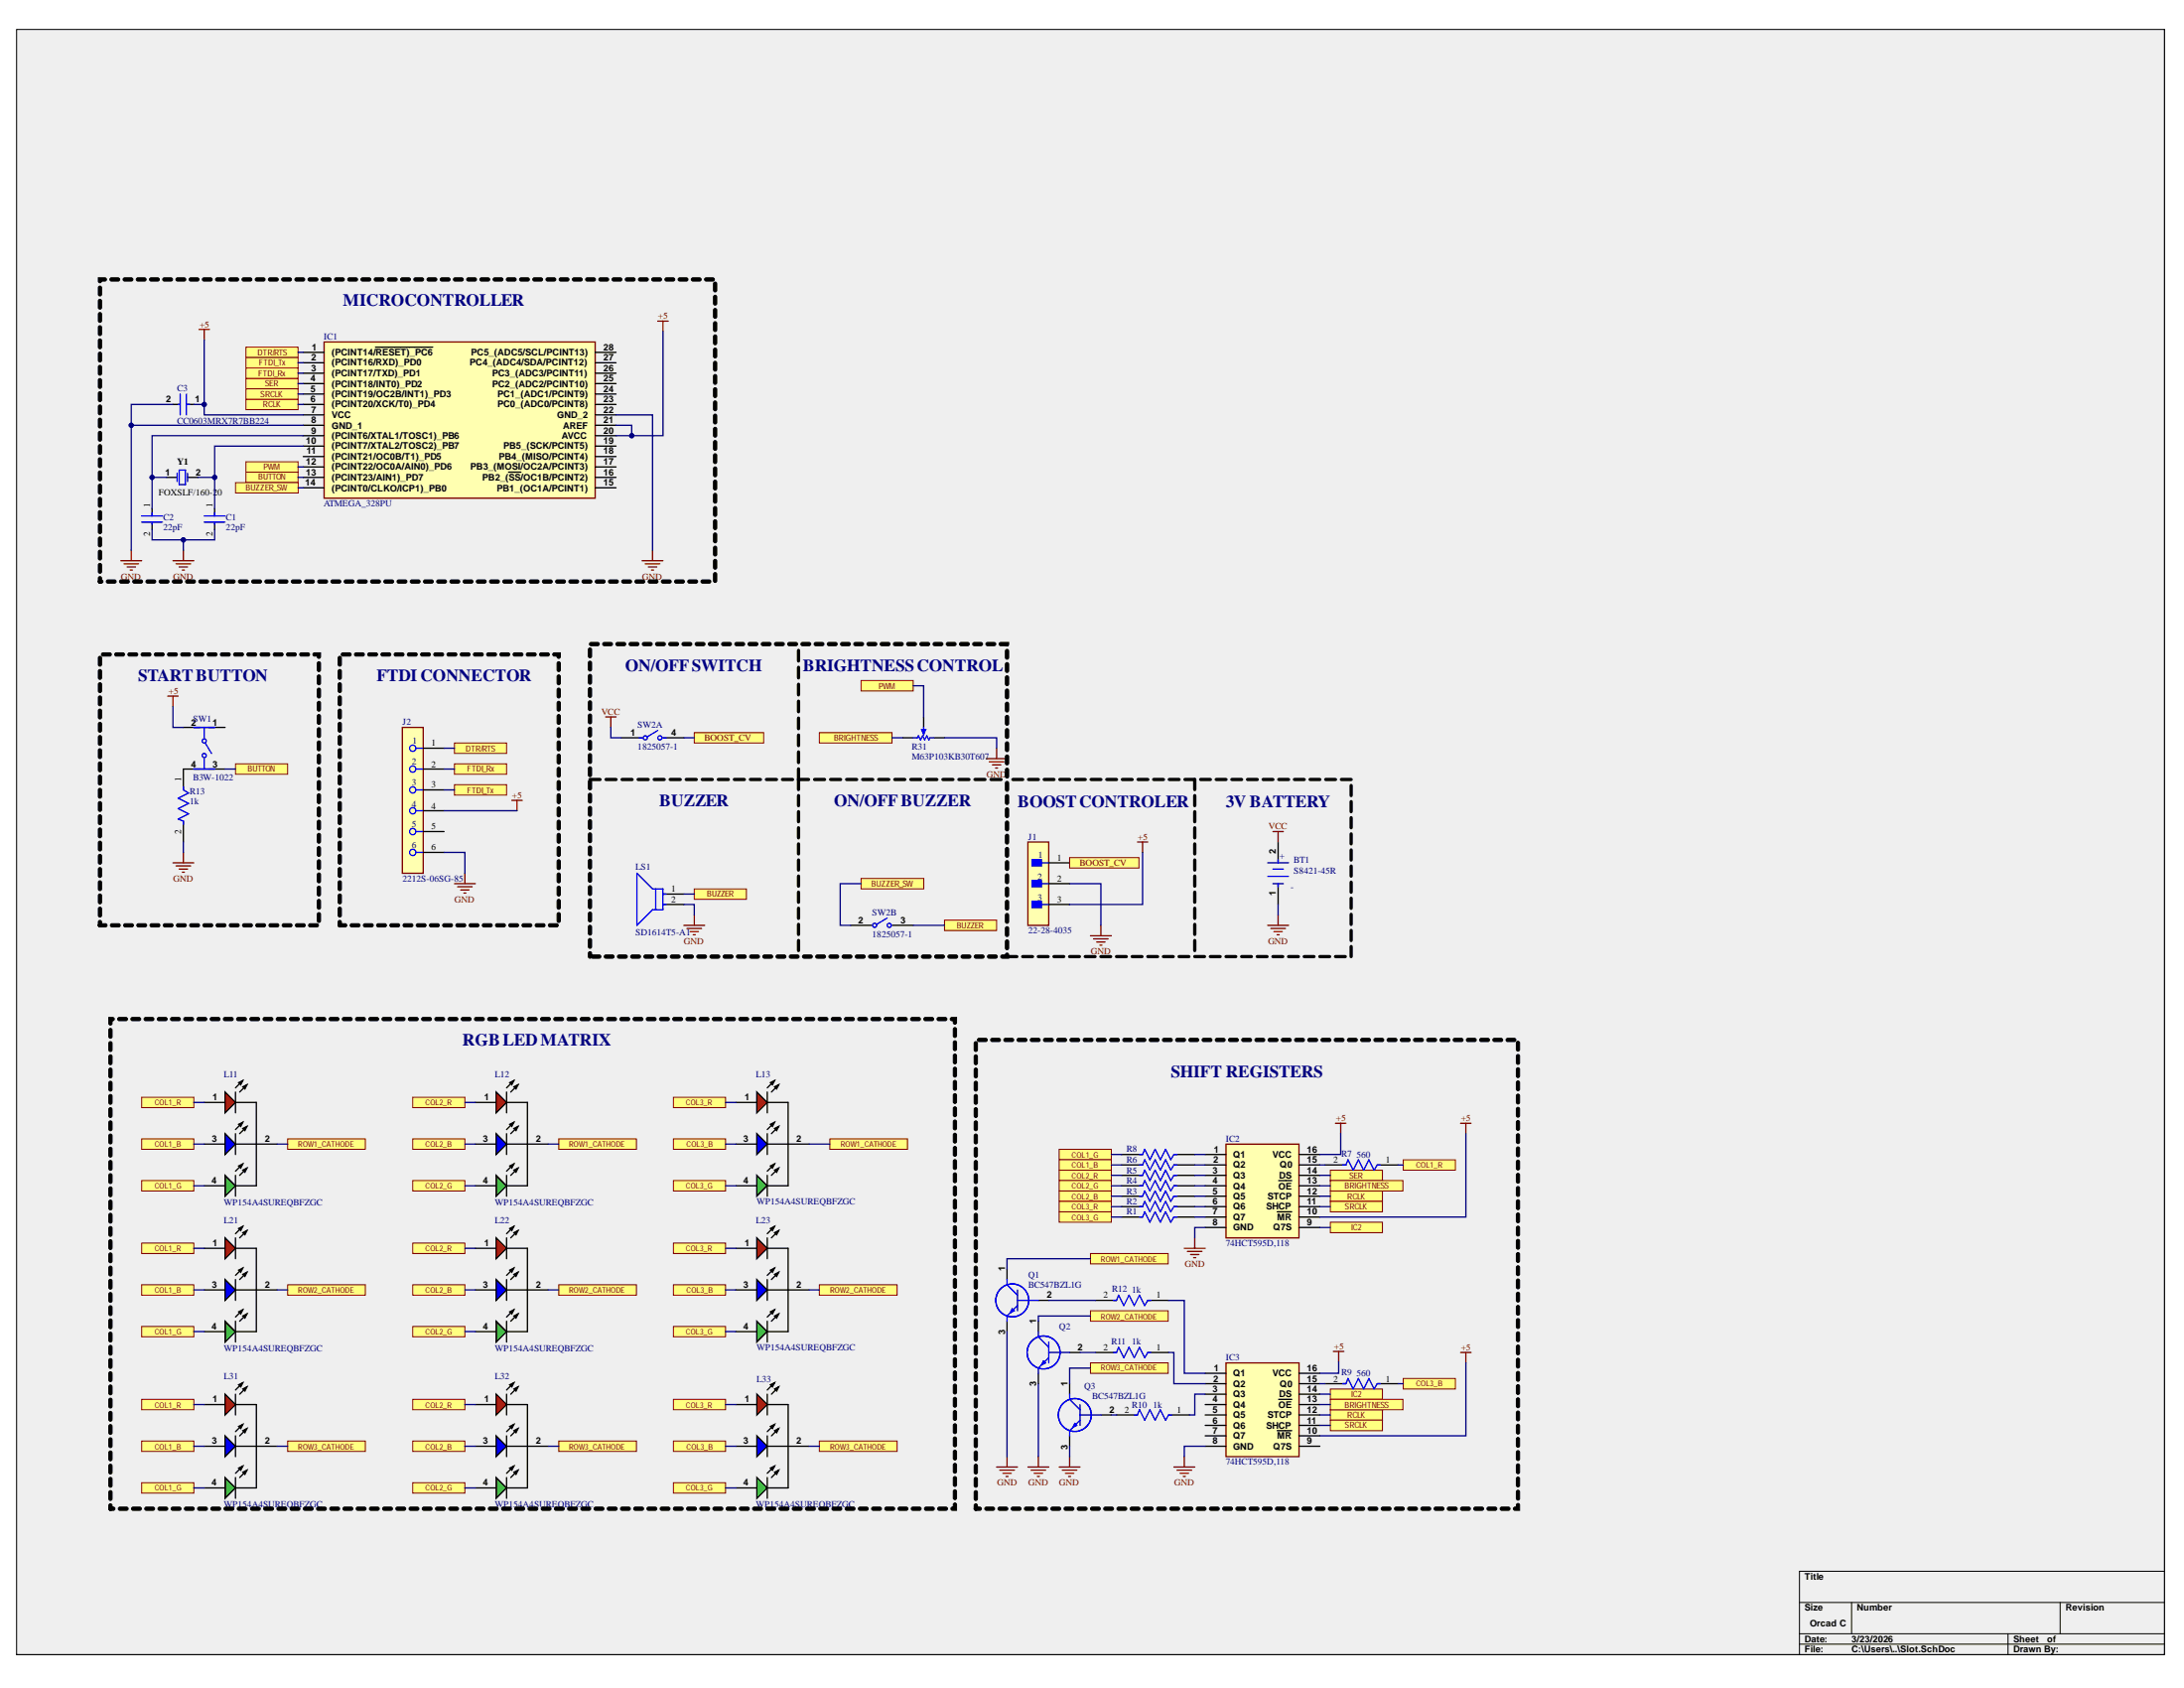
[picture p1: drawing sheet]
# Altium project Slot.PrjPcb
1 sheet, 39 parts. Net scope: flat (ports and power ports of the same name join across sheets).
Board file: Slot.PcbDoc

## Sheet Slot.SchDoc
size OrCAD C; SheetNumber: 1; SheetTotal: 1

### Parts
BT1  S8421-45R  [FP-S8421-45R-MFG]
C1  22pF  [FP-K221K15X7RF5TL2-MFG]
C2  22pF  [FP-K221K15X7RF5TL2-MFG]
C3  CC0603MRX7R7BB224  [FP-CC0603-DA-MFG]
IC1  ATMEGA_328PU  [DIP794W56P254L3486H508Q28N]
IC2  74HCT595D,118  [SOIC127P600X175-16N]
IC3  74HCT595D,118  [SOIC127P600X175-16N]
J1  22-28-4035  [FP-22-28-4035-MFG]
J2  2212S-06SG-85  [FP-2212S-06SG-85-MFG]
L11  WP154A4SUREQBFZGC  [KING-WP154A4SUREQBFZGC_V]
L12  WP154A4SUREQBFZGC  [KING-WP154A4SUREQBFZGC_V]
L13  WP154A4SUREQBFZGC  [KING-WP154A4SUREQBFZGC_V]
L21  WP154A4SUREQBFZGC  [KING-WP154A4SUREQBFZGC_V]
L22  WP154A4SUREQBFZGC  [KING-WP154A4SUREQBFZGC_V]
L23  WP154A4SUREQBFZGC  [KING-WP154A4SUREQBFZGC_V]
L31  WP154A4SUREQBFZGC  [KING-WP154A4SUREQBFZGC_V]
L32  WP154A4SUREQBFZGC  [KING-WP154A4SUREQBFZGC_V]
L33  WP154A4SUREQBFZGC  [KING-WP154A4SUREQBFZGC_V]
LS1  SD1614T5-A1  [FP-SD1614T5-A1-MFG]
Q1  BC547BZL1G  [BC547BZL1G]
Q2  BC547BZL1G  [BC547BZL1G]  (value not drawn)
Q3  BC547BZL1G  [BC547BZL1G]
R1  560  [RESC1608X55N]  (value not drawn)
R2  560  [RESC1608X55N]  (value not drawn)
R3  560  [RESC1608X55N]  (value not drawn)
R4  560  [RESC1608X55N]  (value not drawn)
R5  560  [RESC1608X55N]  (value not drawn)
R6  560  [RESC1608X55N]  (value not drawn)
R7  560  [RESC1608X55N]
R8  560  [RESC1608X55N]  (value not drawn)
R9  560  [RESC1608X55N]
R10  1k  [RESC1608X55N]
R11  1k  [RESC1608X55N]
R12  1k  [RESC1608X55N]
R13  1k  [RESC1608X55N]
R31  M63P103KB30T607  [VISH-M63P103KB30T607]
SW1  B3W-1022  [FP-B3W-1022-MFG]
SW2  1825057-1  [FP-1825057-1-MFG]  (parts A,B of 2)
Y1  FOXSLF/160-20  [FOX-FOXSLF160-20]

### Blocks framed on the sheet
MICROCONTROLLER: C1-C3 IC1 Y1
START BUTTON: R13 SW1
FTDI CONNECTOR: J2
RGB LED MATRIX: L11-L13 L21-L23 L31-L33
SHIFT REGISTERS: IC2 IC3 Q1-Q3 R1-R12

### Ports
BOOST_CV (see Slot[4B]), BOOST_CV (see Slot[5C]), BRIGHTNESS (see Slot[3A], Slot[3B]), BRIGHTNESS (see Slot[3A], Slot[4C]), BRIGHTNESS (see Slot[3B], Slot[4C]), BUTTON (see Slot[6C]), BUZZER (see Slot[4B]), BUZZER (see Slot[5B]), BUZZER_SW (see Slot[4B]), BUZZER_SW (see Slot[6C]), COL1_B (see Slot[4B], Slot[6A]), COL1_B (see Slot[4B], Slot[6A], Slot[6B]), COL1_B (see Slot[6A], Slot[6B]), COL1_G (see Slot[4B], Slot[6A]), COL1_G (see Slot[4B], Slot[6A], Slot[6B]), COL1_G (see Slot[6A], Slot[6B]), COL1_R (see Slot[3B], Slot[6A]), COL1_R (see Slot[3B], Slot[6A], Slot[6B]), COL1_R (see Slot[6A], Slot[6B]), COL2_B (see Slot[4B], Slot[5A]), COL2_B (see Slot[4B], Slot[5A], Slot[5B]), COL2_B (see Slot[5A], Slot[5B]), COL2_G (see Slot[4B], Slot[5A]), COL2_G (see Slot[4B], Slot[5A], Slot[5B]), COL2_G (see Slot[5A], Slot[5B]), COL2_R (see Slot[4B], Slot[5A]), COL2_R (see Slot[4B], Slot[5A], Slot[5B]), COL2_R (see Slot[5A], Slot[5B]), COL3_B (see Slot[3A], Slot[5A]), COL3_B (see Slot[3A], Slot[5A], Slot[5B]), COL3_B (see Slot[5A], Slot[5B]), COL3_G (see Slot[4B], Slot[5A]), COL3_G (see Slot[4B], Slot[5A], Slot[5B]), COL3_G (see Slot[5A], Slot[5B]), COL3_R (see Slot[4B], Slot[5A]), COL3_R (see Slot[4B], Slot[5A], Slot[5B]), COL3_R (see Slot[5A], Slot[5B]), DTR/RTS (see Slot[5C]), DTR/RTS (see Slot[6D]), FTDI_Rx (see Slot[5C]), FTDI_Rx (see Slot[6D]), FTDI_Tx (see Slot[5C]), FTDI_Tx (see Slot[6D]), IC2 (see Slot[3A]), IC2 (see Slot[3B]), PWM (see Slot[4C]), PWM (see Slot[6C]), RCLK (see Slot[3A], Slot[3B]), RCLK (see Slot[3A], Slot[6D]), RCLK (see Slot[3B], Slot[6D]), ROW1_CATHODE (see Slot[4A], Slot[4B], Slot[5B]), ROW1_CATHODE (see Slot[4A], Slot[4B], Slot[6B]), ROW1_CATHODE (see Slot[4A], Slot[5B], Slot[6B]), ROW1_CATHODE (see Slot[4B], Slot[5B], Slot[6B]), ROW2_CATHODE (see Slot[4A], Slot[5A]), ROW2_CATHODE (see Slot[4A], Slot[5A], Slot[6A]), ROW2_CATHODE (see Slot[4A], Slot[6A]), ROW3_CATHODE (see Slot[4A], Slot[5A]), ROW3_CATHODE (see Slot[4A], Slot[5A], Slot[6A]), ROW3_CATHODE (see Slot[4A], Slot[6A]), SER (see Slot[3B]), SER (see Slot[6D]), SRCLK (see Slot[3A], Slot[3B]), SRCLK (see Slot[3A], Slot[6D]), SRCLK (see Slot[3B], Slot[6D])

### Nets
+5: C3.1 IC1.7(VCC) IC1.20(AVCC) IC1.21(AREF) IC2.10(~{MR}) IC2.16(VCC) IC3.10(~{MR}) IC3.16(VCC) J1.3 J2.4 SW1.2
GND: BT1.1(C) C1.2 C2.2 C3.2 IC1.8(GND_1) IC1.22(GND_2) IC2.8(GND) IC3.8(GND) J1.2 J2.6 LS1.2(A) Q1.3(E) Q2.3(E) Q3.3(E) R13.2 R31.1(CCW)
VCC: BT1.2(A) SW2.1
NetC1_1: C1.1 IC1.10((PCINT7/XTAL2/TOSC2)_PB7) Y1.2
NetC2_1: C2.1 IC1.9((PCINT6/XTAL1/TOSC1)_PB6) Y1.1
NetIC1_1: IC1.1((PCINT14/~{RESET)_PC6}) J2.1 ; port DTR/RTS
NetIC1_2: IC1.2((PCINT16/RXD)_PD0) J2.3 ; port FTDI_Tx
NetIC1_3: IC1.3((PCINT17/TXD)_PD1) J2.2 ; port FTDI_Rx
NetIC1_4: IC1.4((PCINT18/INT0)_PD2) IC2.14(DS) ; port SER
NetIC1_5: IC1.5((PCINT19/OC2B/INT1)_PD3) IC2.11(SHCP) IC3.11(SHCP) ; port SRCLK
NetIC1_6: IC1.6((PCINT20/XCK/T0)_PD4) IC2.12(STCP) IC3.12(STCP) ; port RCLK
NetIC1_12: IC1.12((PCINT22/OC0A/AIN0)_PD6) R31.2(S) ; port PWM
NetIC1_13: IC1.13((PCINT23/AIN1)_PD7) SW1.3 ; port BUTTON
NetIC1_14: IC1.14((PCINT0/CLKO/ICP1)_PB0) SW2.2 ; port BUZZER_SW
NetIC2_1: IC2.1(Q1) R8.1
NetIC2_2: IC2.2(Q2) R6.1
NetIC2_3: IC2.3(Q3) R5.1
NetIC2_4: IC2.4(Q4) R4.1
NetIC2_5: IC2.5(Q5) R3.1
NetIC2_6: IC2.6(Q6) R2.1
NetIC2_7: IC2.7(Q7) R1.1
NetIC2_9: IC2.9(Q7S) IC3.14(DS) ; port IC2
NetIC2_13: IC2.13(~{OE}) IC3.13(~{OE}) R31.3(CW) ; port BRIGHTNESS
NetIC2_15: IC2.15(Q0) R7.2
NetIC3_1: IC3.1(Q1) R12.1
NetIC3_2: IC3.2(Q2) R11.1
NetIC3_3: IC3.3(Q3) R10.1
NetIC3_15: IC3.15(Q0) R9.2
NetJ1_1: J1.1 SW2.4 ; port BOOST_CV
NetL11_1: L11.1(RED) L21.1(RED) L31.1(RED) R7.1 ; port COL1_R
NetL11_2: L11.2(CATHODE) L12.2(CATHODE) L13.2(CATHODE) Q1.1(C) ; port ROW1_CATHODE
NetL11_3: L11.3(BLUE) L21.3(BLUE) L31.3(BLUE) R6.2 ; port COL1_B
NetL11_4: L11.4(GREEN) L21.4(GREEN) L31.4(GREEN) R8.2 ; port COL1_G
NetL12_1: L12.1(RED) L22.1(RED) L32.1(RED) R5.2 ; port COL2_R
NetL12_3: L12.3(BLUE) L22.3(BLUE) L32.3(BLUE) R3.2 ; port COL2_B
NetL12_4: L12.4(GREEN) L22.4(GREEN) L32.4(GREEN) R4.2 ; port COL2_G
NetL13_1: L13.1(RED) L23.1(RED) L33.1(RED) R2.2 ; port COL3_R
NetL13_3: L13.3(BLUE) L23.3(BLUE) L33.3(BLUE) R9.1 ; port COL3_B
NetL13_4: L13.4(GREEN) L23.4(GREEN) L33.4(GREEN) R1.2 ; port COL3_G
NetL21_2: L21.2(CATHODE) L22.2(CATHODE) L23.2(CATHODE) Q2.1(C) ; port ROW2_CATHODE
NetL31_2: L31.2(CATHODE) L32.2(CATHODE) L33.2(CATHODE) Q3.1(C) ; port ROW3_CATHODE
NetLS1_1: LS1.1(C) SW2.3 ; port BUZZER
NetQ1_2: Q1.2(B) R12.2
NetQ2_2: Q2.2(B) R11.2
NetQ3_2: Q3.2(B) R10.2
NetR13_1: R13.1 SW1.4

Not connected (* = marked no-connect by the designer): IC1 11((PCINT21/OC0B/T1)_PD5) 15(PB1_(OC1A/PCINT1)) 16(PB2_(~{SS}/OC1B/PCINT2)) 17(PB3_(MOSI/OC2A/PCINT3)) 18(PB4_(MISO/PCINT4)) 19(PB5_(SCK/PCINT5)) 23(PC0_(ADC0/PCINT8)) 24(PC1_(ADC1/PCINT9)) 25(PC2_(ADC2/PCINT10)) 26(PC3_(ADC3/PCINT11)) 27(PC4_(ADC4/SDA/PCINT12)) 28(PC5_(ADC5/SCL/PCINT13)); IC3 4(Q4) 5(Q5) 6(Q6) 7(Q7) 9(Q7S); J2 5; SW1 1

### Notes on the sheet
- ON/OFF SWITCH
- BRIGHTNESS CONTROL
- BUZZER
- ON/OFF BUZZER
- BOOST CONTROLER
- 3V BATTERY
